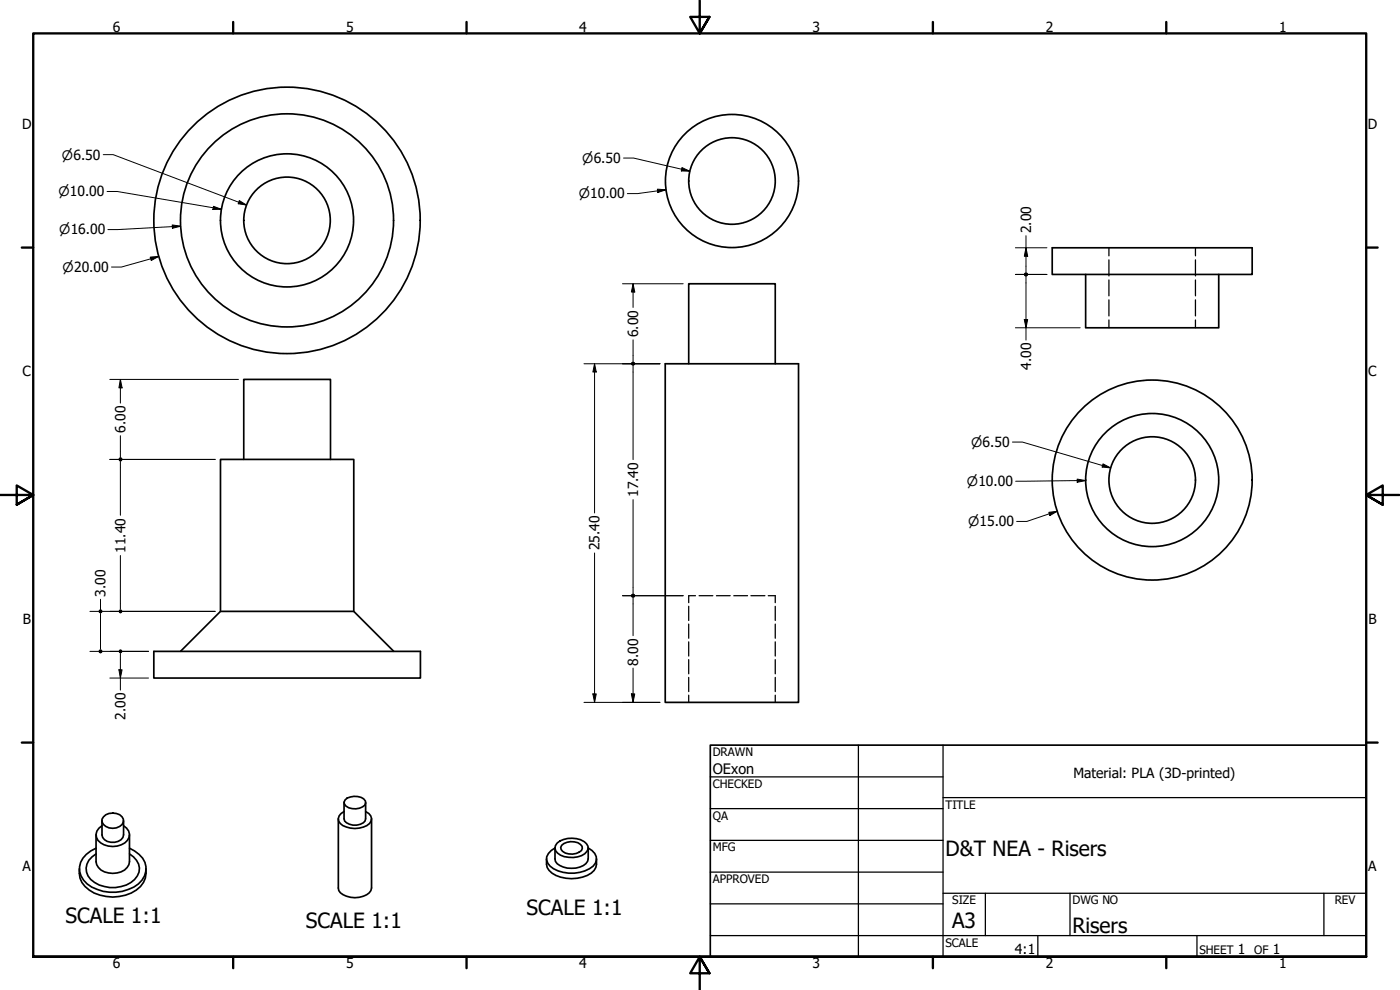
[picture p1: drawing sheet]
<svg xmlns="http://www.w3.org/2000/svg" width="420mm" height="297mm" viewBox="0 0 420 297" stroke-linecap="round" stroke-linejoin="round" font-family="sans-serif">
<!-- layer: Hidden (ANSI) -->
<g fill="none" stroke="#000" stroke-width=".38">
<path d="M332.8 74.3v2.5M332.8 78v4.8M358.8 74.3v2.5M358.8 78v4.8M332.8 84v4.8M332.8 90v4.8M332.8 96v2.3M358.8 84v4.8M358.8 90v4.8M358.8 96v2.3M208.7 178.7h-2v2.1M209.8 178.7h4.1"/>
<path d="M215 178.7h4.1M220.2 178.7h4.1M225.4 178.7h4.2M230.6 178.7h2.1v2.1M206.7 181.9v4.3M206.7 187.2v4.3M206.7 192.6v4.2M206.7 197.9v4.3M232.7 181.9v4.3M232.7 187.2v4.3M232.7 192.6v4.2M232.7 197.9v4.3"/>
<path d="M206.7 203.2v4.3M206.7 208.6v2.1M232.7 203.2v4.3M232.7 208.6v2.1"/>
</g>
<!-- layer: Visible (ANSI) -->
<g fill="none" stroke="#000" stroke-width=".51">
<path d="M315.8 74.3h60v8h-60zM325.8 82.3v16h40v-16M199.6 109.1h40v101.6h-40zM206.7 109.1v-24h26v24M73.2 137.8v-24h26v24M46.2 195.4h80v8h-80zM54.2 195.4l12-12h40l12 12M66.2 183.4v-45.6h40v45.6M28.8 250.5v8.1a4.4 4.4 0 0 0 5 3.5 4.4 4.4 0 0 0 5.1-3.5v-8.1M28.8 256.2a4.7 4.7 0 0 0-3 4.2 4.7 4.7 0 0 0 2.6 4.4 10.1 10.1 0 0 0 12-.9 4.4 4.4 0 0 0-.3-6.8l-1.2-.9M28.8 254.5a6.9 6.9 0 0 0-4.9 7 7.4 7.4 0 0 0 5.3 5.4 12.2 12.2 0 0 0 13.4-2.8 5.4 5.4 0 0 0-.9-7.8l-2.8-1.8M30.6 247.8a3 3 0 0 0-1.8 3.1 3 3 0 0 0 2.4 2.6 6.2 6.2 0 0 0 7-1.4 2.8 2.8 0 0 0-1.1-4.3"/>
<path d="M30.6 246.2v4.3a3.3 3.3 0 0 0 4.8 2l.9-.5 .6-.7 .2-.8v-4.3M31.1 245.1a3.8 3.8 0 0 1 5.9 .7 2.33 2.33 0 0 1-2.1 2.6 3.6 3.6 0 0 1-4.3-1.8v-.8zM101.5 245.7v20.7a2.87 2.87 0 0 0 2.5 2.5 6.5 6.5 0 0 0 7.3-1.7l.2-.8v-20.7M103.3 240.8v4.9a3 3 0 0 0 3.8 1.9 2.53 2.53 0 0 0 2.6-1.9v-4.9M103.3 243.5a2.21 2.21 0 0 0-1.8 2 2.21 2.21 0 0 0 1.4 2.2 7.5 7.5 0 0 0 8-.6 2.13 2.13 0 0 0-1.2-3.6M103.6 240a4.4 4.4 0 0 1 6.1 .3 1.77 1.77 0 0 1-1.8 2.2 4.2 4.2 0 0 1-4.5-1.2l-.1-.6zM164 257.7a4.2 4.2 0 0 0 2.9 5 10.8 10.8 0 0 0 11.4-1.5l.5-.9 .2-1v-1.6M166.6 254.4v3.3a2.87 2.87 0 0 0 2.4 2.4 6.5 6.5 0 0 0 7.3-1.7l.2-.7v-3.3M166.6 254.4a4 4 0 0 0-2.6 3.6 4.8 4.8 0 0 0 3.4 3.3 11.1 11.1 0 0 0 10.6-1.4 2.93 2.93 0 0 0-.3-4.7l-1.2-.8M167.2 253a7 7 0 0 1 8.8 .2 1.89 1.89 0 0 1-.5 2.9 7.3 7.3 0 0 1-8.2-.1 1.94 1.94 0 0 1-.1-3zM168.6 253.6a4.4 4.4 0 0 1 6.1 .3 1.77 1.77 0 0 1-1.8 2.2 4.2 4.2 0 0 1-4.5-1.2l-.1-.7zM23.8 260.7a6.8 6.8 0 0 0 4.5 7.3 13 13 0 0 0 13.9-2 6.4 6.4 0 0 0 1.6-5.3"/>
<circle cx="219.7" cy="54.3" r="20"/>
<circle cx="219.7" cy="54.3" r="13"/>
<circle cx="86.1" cy="66.1" r="40"/>
<circle cx="86.1" cy="66.1" r="32"/>
<circle cx="86.1" cy="66.1" r="13"/>
<circle cx="86.1" cy="66.1" r="20"/>
<circle cx="345.8" cy="144" r="30"/>
<circle cx="345.8" cy="144" r="13"/>
<circle cx="345.8" cy="144" r="20"/>
</g>
<!-- layer: Border (ANSI) -->
<g fill="none" stroke="#000" stroke-width=".7">
<path d="M70 6.6v3.4M140 6.6v3.4M210 0v10l-2.9-4.9h5.8l-2.9 4.9 2.9-4.9M280 6.6v3.4M350 6.6v3.4M6.5 74.3h3.5M410 74.3h3.4M0 148.5h10l-5-2.8v5.7l5-2.9-5 2.9M420 148.5h-10l5-2.8v5.7l-5-2.9 5 2.9M6.5 222.8h3.5M410 222.8h3.4M10 287.1v-277.1h400v277.1h-400h400"/>
<path d="M70 287.1v3.4M140 287.1v3.4M212.9 292l-2.9-4.9 2.9 4.9h-5.8l2.9-4.9v9.9M280 287.1v3.4M350 287.1v3.4"/>
</g>
<!-- layer: Title (ANSI) -->
<g fill="none" stroke="#000" stroke-width=".38">
<path d="M213.2 233.1h69.8M257.6 223.6v63.5M283 239.3h127M283 223.6v63.5M213.2 242.6h69.8M213.2 252.1h69.8M213.2 261.7h69.8M213.2 271.2h69.8M283 268h127M295.7 268v12.7M321.1 268v12.7M397.3 268v12.7"/>
<path d="M213.2 280.7h196.8M311.5 280.7v6.4M359.2 280.7v6.4"/>
</g>
<path d="M213.2 223.6h196.8v63.5h-196.8z" fill="none" stroke="#000" stroke-width=".51"/>
<!-- layer: Dimension (ANSI) -->
<g fill="none" stroke="#000" stroke-width=".3">
<path d="M31 46.4h3l40 15.1M32.1 57.5h3.1l31.2 5.3M187.1 47.4h3l16.9 4M197.3 56.8l2.5 .1-2.4 .9zM199.8 56.9l-8.5 1.2h-3M204.7 50.3l2.3 1.1-2.5-.1zM45.1 77.1l2.5-.2-2.2 1.3zM47.6 76.9l-11.2 3.2h-2.9M51.7 67.5l2.5 .4-2.4 .6zM54.2 67.9l-21.8 1M64.1 61.9l2.3 .9-2.5 .1zM71.8 60.2l2.2 1.3-2.5-.4z"/>
<path d="M304.7 74.3h9.5M307.9 74.3l.5 2.6h-1zM307.9 70.7v11.1M186.8 85.1h18.2M190 85.1l.5 2.5h-1zM190 85.1v7.2M304.7 82.3h9.5M304.7 98.3h19.5M307.4 95.9h1l-.5 2.4zM307.9 83v19M33 113.8h38.6M36.1 113.8l.5 2.6h-.9z"/>
<path d="M36.1 113.8v7.2M175.3 109.1h22.8M178.4 109.1l.5 2.5h-1zM178.4 109.1v44.8M190 102v6.5M190 109.7v28.2M33 137.8h31.6M36.1 130.7v6.5M36.1 138.5v16.1M303.8 132.6h3l26.5 7.8M331 139.2l2.3 1.2-2.5-.3zM190 149.9v28.2"/>
<path d="M314.8 153.7l2.5-.3-2.2 1.3zM317.3 153.4l-9.1 3h-3.1M323.3 143.7l2.5 .5-2.5 .5zM325.8 144.2l-21 .2M30.2 179.8v3.6M36.1 166.7v16.1M178.4 165.9v44.8M186.8 178.7h18.2M190 179.3v11.4M27 195.4h17.6M27 183.4h37.6M30.2 184.1v10.7"/>
<path d="M36.1 196.1v11M33 203.4h11.6M35.7 201h.9l-.5 2.4zM175.3 210.7h22.8M177.9 208.2h1l-.5 2.5zM189.5 208.2h1l-.5 2.5zM190 200.5v10.2"/>
</g>
<g fill="#000">
<path d="M197.3 56.8l2.5 .1-2.4 .9zM204.7 50.3l2.3 1.1-2.5-.1zM45.1 77.1l2.5-.2-2.2 1.3zM51.7 67.5l2.5 .4-2.4 .6zM64.1 61.9l2.3 .9-2.5 .1zM71.8 60.2l2.2 1.3-2.5-.4zM307.9 74.3l.5 2.6h-1zM190 85.1l.5 2.5h-1zM307.4 95.9h1l-.5 2.4zM36.1 113.8l.5 2.6h-.9zM178.4 109.1l.5 2.5h-1zM314.8 153.7l2.5-.3-2.2 1.3z"/>
<path d="M323.3 143.7l2.5 .5-2.5 .5zM331 139.2l2.3 1.2-2.5-.3zM35.7 201h.9l-.5 2.4zM177.9 208.2h1l-.5 2.5zM189.5 208.2h1l-.5 2.5z"/>
<circle cx="307.9" cy="82.4" r=".62"/>
<circle cx="190" cy="109.1" r=".61"/>
<circle cx="36.2" cy="137.8" r=".61"/>
<circle cx="190" cy="178.7" r=".63"/>
<circle cx="30.2" cy="195.4" r=".63"/>
<circle cx="30.2" cy="183.4" r=".63"/>
<circle cx="36.2" cy="195.4" r=".61"/>
<circle cx="36.2" cy="183.4" r=".61"/>
</g>
<g font-size="6.3">
<text x="283.8" y="257">D&amp;T NEA - Risers</text>
<text x="158.1" y="274.4">SCALE 1:1</text>
<text x="19.7" y="276.9">SCALE 1:1</text>
<text x="91.8" y="278.5">SCALE 1:1</text>
<text x="285.8" y="278.6">A3</text>
<text x="321.9" y="279.8">Risers</text>
</g>
<text font-size="4.3" x="213.9" y="232.2">OExon</text>
<g font-size="4.2">
<text x="33.8" y="9.6">6</text>
<text x="103.9" y="9.6">5</text>
<text x="173.9" y="9.6">4</text>
<text x="243.8" y="9.6">3</text>
<text x="313.9" y="9.6">2</text>
<text x="383.9" y="9.6">1</text>
<text x="6.7" y="38.7">D</text>
<text x="410.5" y="38.7">D</text>
<text x="309.4" y="70" transform="rotate(-90 309.4 70)">2.00</text>
<text x="191.5" y="101.2" transform="rotate(-90 191.5 101.2)">6.00</text>
<text x="6.8" y="113">C</text>
<text x="309.4" y="110.9" transform="rotate(-90 309.4 110.9)">4.00</text>
<text x="410.7" y="113">C</text>
<text x="37.7" y="129.9" transform="rotate(-90 37.7 129.9)">6.00</text>
<text x="191.5" y="149.1" transform="rotate(-90 191.5 149.1)">17.40</text>
<text x="37.7" y="165.8" transform="rotate(-90 37.7 165.8)">11.40</text>
<text x="180" y="165.1" transform="rotate(-90 180 165.1)">25.40</text>
<text x="31.7" y="179" transform="rotate(-90 31.7 179)">3.00</text>
<text x="6.9" y="187.2">B</text>
<text x="410.7" y="187.2">B</text>
<text x="191.5" y="199.7" transform="rotate(-90 191.5 199.7)">8.00</text>
<text x="37.7" y="216" transform="rotate(-90 37.7 216)">2.00</text>
<text x="322.1" y="233.3">Material: PLA (3D-printed)</text>
<text x="6.8" y="261.4">A</text>
<text x="410.7" y="261.4">A</text>
<text x="304.6" y="286.3">4:1</text>
<text x="371.5" y="286.2">1</text>
<text x="382" y="286.2">1</text>
<text x="33.8" y="290.5">6</text>
<text x="103.9" y="290.5">5</text>
<text x="173.9" y="290.5">4</text>
<text x="243.8" y="290.5">3</text>
<text x="313.9" y="290.5">2</text>
<text x="383.9" y="290.5">1</text>
</g>
<g font-size="3.9">
<text x="18.6" y="47.9">⌀6.50</text>
<text x="174.8" y="48.9">⌀6.50</text>
<text x="17.5" y="58.9">⌀10.00</text>
<text x="173.7" y="59.5">⌀10.00</text>
<text x="17.8" y="70.3">⌀16.00</text>
<text x="18.8" y="81.6">⌀20.00</text>
<text x="291.5" y="134.1">⌀6.50</text>
<text x="290.2" y="145.8">⌀10.00</text>
<text x="290.5" y="157.9">⌀15.00</text>
</g>
<g font-size="3.5">
<text x="213.9" y="226.9">DRAWN</text>
<text x="213.9" y="236.4">CHECKED</text>
<text x="213.9" y="245.9">QA</text>
<text x="283.8" y="242.6">TITLE</text>
<text x="213.9" y="255.4">MFG</text>
<text x="213.9" y="265">APPROVED</text>
<text x="285.8" y="271.3">SIZE</text>
<text x="321.9" y="271.3">DWG NO</text>
<text x="400.6" y="271.3">REV</text>
<text x="283.8" y="284">SCALE</text>
<text x="360" y="286.2">SHEET</text>
<text x="376.4" y="286.2">OF</text>
</g>
</svg>
